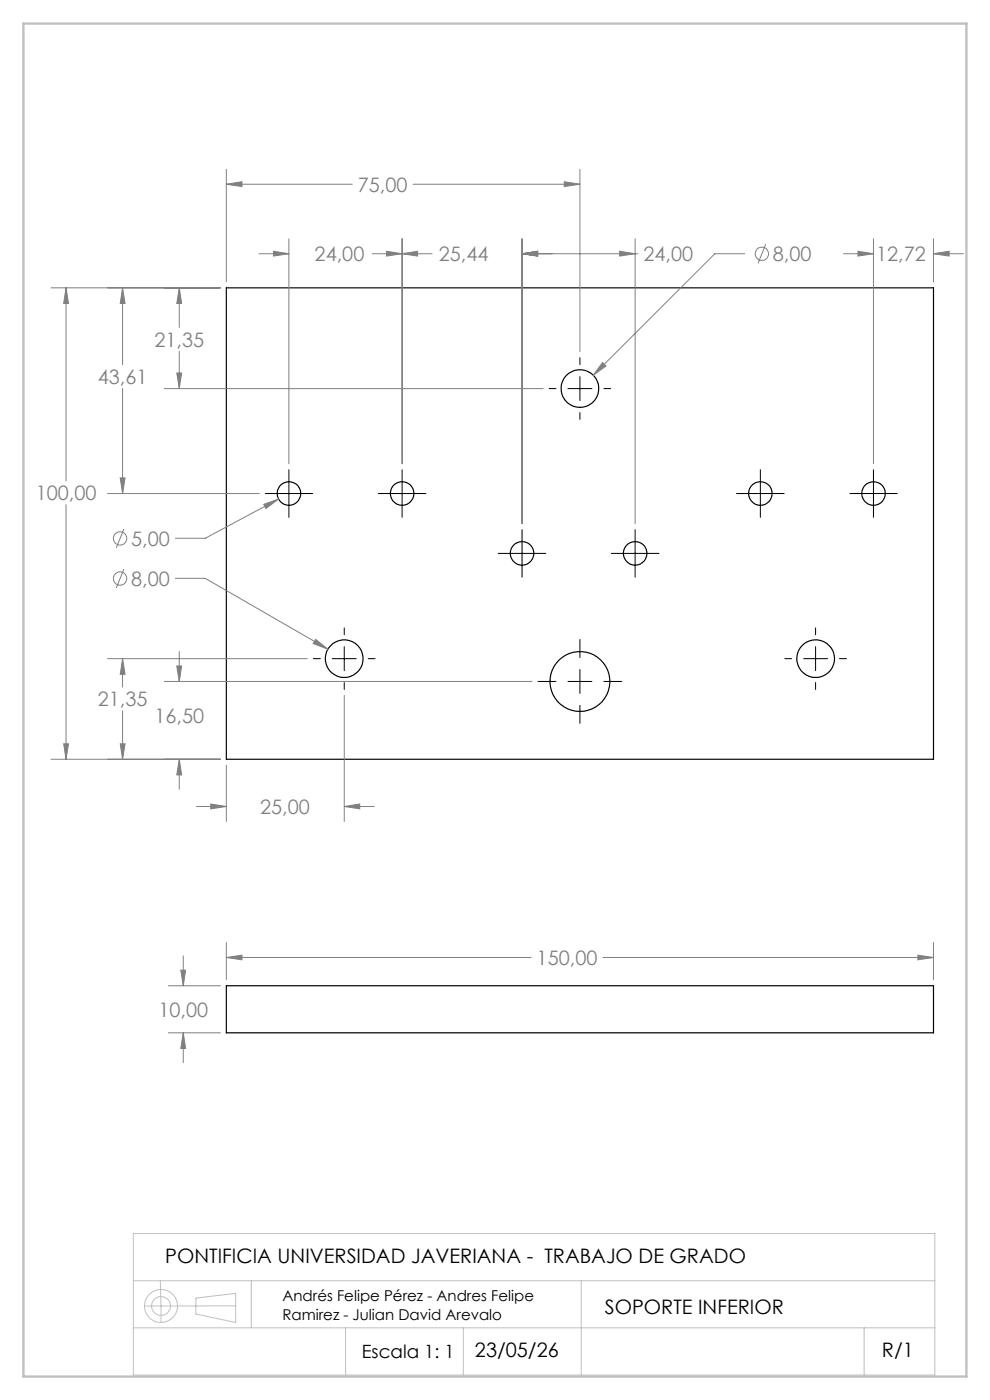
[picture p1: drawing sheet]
<svg xmlns="http://www.w3.org/2000/svg" width="210mm" height="297mm" viewBox="0 0 210 297" stroke-linecap="round" stroke-linejoin="round" font-family="sans-serif">
<g fill="none" stroke="#000" stroke-width=".25">
<path d="M48 61.1h150v100h-150zM48 209.1h150v10h-150z"/>
<circle cx="123" cy="82.4" r="4"/>
<circle cx="61.3" cy="104.7" r="2.51"/>
<circle cx="85.3" cy="104.7" r="2.52"/>
<circle cx="110.7" cy="117.4" r="2.51"/>
<circle cx="134.7" cy="117.4" r="2.51"/>
<circle cx="161.3" cy="104.7" r="2.51"/>
<circle cx="185.3" cy="104.7" r="2.51"/>
<circle cx="73" cy="139.7" r="4"/>
<circle cx="173" cy="139.7" r="4"/>
<circle cx="123" cy="144.6" r="6.4"/>
</g>
<g fill="none" stroke="#808080" stroke-width=".21">
<path d="M48 39.1l3.3-.5v1zM48 35.9v23.9M48 39.1h26.7M87.6 39.1h35.4M119.7 38.6l3.3 .5-3.3 .5zM123 35.9v38.7M54.9 53.8h6.4M58 53.3l3.3 .5-3.3 .5zM61.3 50.7v47.7M79 53.8h12.7M82 53.3l3.3 .5-3.3 .5zM85.3 53.8l3.3-.5v1z"/>
<path d="M85.3 50.7v47.7M110.7 53.8l3.4-.5v1zM110.7 53.8h24.6M110.7 50.7v60.4M131.4 53.3l3.3 .5-3.3 .5zM134.7 50.7v60.4M158 53.8h-6.4l-25.8 25.8M162.4 51.8l-1.6 4.1M178.9 53.8h6.4M182 53.3l3.3 .5-3.3 .5zM185.3 50.7v47.7M198 53.8l3.3-.5v1z"/>
<path d="M198 50.7v9.1M198 53.8h6.4M10.8 61.1h35.9M14 61.1l.5 3.3h-1zM14 61.1v40.9M26 61.1l.5 3.3h-1zM26 61.1v16.3M37.5 79.1h1l-.5 3.3zM38 61.1l.5 3.3h-1zM38 61.1v8.4M38 74.5v7.9M127.8 76.9l.8 .7-2.8 2z"/>
<path d="M26 82.4v22.3M34.9 82.4h80.3M14 107.1v54M22.8 104.7h32.2M25.5 101.4h1l-.5 3.3zM26.3 112.2l-1.6 4M56 107l3.1-1.1-2.7 2zM59.1 105.9l-15.6 8.3h-6.3M22.8 139.7h42.4M26 139.7l.5 3.3h-1zM26 139.7v6.1M26.3 120.7l-1.6 4"/>
<path d="M37.2 122.7h6.3l26.1 15M38 138.2v6.4M67 135.6l2.6 2.1-3.2-1.2zM13.5 157.8h1l-.5 3.3zM25.5 157.8h1l-.5 3.3zM26 150.8v10.3M34.9 144.6h78M37.5 141.3h1l-.5 3.3zM73 147.5v26.8M10.8 161.1h35.9M38 161.1l.5 3.3h-1zM38 161.1v6.3"/>
<path d="M41.7 171.1h6.3M44.7 170.6l3.3 .5-3.3 .5zM48 162.3v12M73 171.1l3.3-.5v1zM73 171.1h6.4M48 200v7.9M198 200v7.9M35.7 209.1h11M35.7 219.1h11M38.3 205.8h1.1l-.5 3.3zM38.9 219.1l.5 3.3h-1.1zM38.9 202.8v6.3"/>
<path d="M38.9 219.1v6.4M48 203.1l3.3-.5v1zM48 203.1h64.6M127.9 203.1h70.1M194.7 202.6l3.3 .5-3.3 .5z"/>
<circle cx="161.6" cy="53.8" r="1.41"/>
<circle cx="25.5" cy="114.2" r="1.41"/>
<circle cx="25.5" cy="122.7" r="1.41"/>
</g>
<g fill="none" stroke="#c0c0c0" stroke-width=".21">
<path d="M28.3 261.7h170v30h-170zM28.3 271.7h170M34 271.7l.1 8.9M41.6 275.4l8.4-1v6.2l-8.4-1.8zM50 277l-19.3 .1M53.3 271.7v10M123.3 271.7v20M28.3 281.7h170M73.3 281.7v10M98.3 281.7v10M183.3 281.7v10"/>
<circle cx="34.1" cy="277" r="2"/>
<circle cx="34.1" cy="277.1" r="3.5"/>
</g>
<g fill="none" stroke="#000" stroke-width=".21">
<path d="M123 75.9v1.5M123 79.9v5.1M61.3 99.7v10M85.3 99.7v10M116.5 82.4h1.4M120.5 82.4h5.1M123 87.5v1.5M128.1 82.4h1.4M161.3 99.7v10M185.3 99.7v10M56.3 104.7h10M80.3 104.7h10"/>
<path d="M105.7 117.4h10.1M110.7 112.4v10M129.7 117.4h10.1M134.7 112.4v10M156.2 104.7h10.1M180.3 104.7h10M66.5 139.7h1.4M70.5 139.7h5.1M73 133.2v1.5M73 137.2v5.1M78.1 139.7h1.5M123 135.7v3.8"/>
<path d="M166.5 139.7h1.4M170.5 139.7h5M173 133.2v1.5M173 137.2v5.1M178.1 139.7h1.5M73 144.8v1.5M114.1 144.6h3.8M120.5 144.6h5.1M123 142v5.1M123 149.6v3.9M128.1 144.6h3.8M173 144.8v1.5"/>
</g>
<path d="M5 5h200v287h-200z" fill="none" stroke="#c0c0c0" stroke-width=".5"/>
<path d="M48 203.1l3.3-.5v1zM194.7 202.6l3.3 .5-3.3 .5zM38.3 205.8h1.1l-.5 3.3zM38.9 219.1l.5 3.3h-1.1zM14 61.1l.5 3.3h-1zM13.5 157.8h1l-.5 3.3zM119.7 38.6l3.3 .5-3.3 .5zM48 39.1l3.3-.5v1zM25.5 101.4h1l-.5 3.3zM26 61.1l.5 3.3h-1zM58 53.3l3.3 .5-3.3 .5zM85.3 53.8l3.3-.5v1zM82 53.3l3.3 .5-3.3 .5zM110.7 53.8l3.4-.5v1zM110.7 53.8l3.4-.5v1zM131.4 53.3l3.3 .5-3.3 .5zM37.5 79.1h1l-.5 3.3zM38 61.1l.5 3.3h-1zM182 53.3l3.3 .5-3.3 .5zM198 53.8l3.3-.5v1zM26 139.7l.5 3.3h-1zM25.5 157.8h1l-.5 3.3zM37.5 141.3h1l-.5 3.3zM38 161.1l.5 3.3h-1zM67 135.6l-.6 .9 3.2 1.2zM56 107l.4 .9 2.7-2zM127.8 76.9l-2 2.7 2.8-2zM73 171.1l3.3-.5v1zM44.7 170.6l3.3 .5-3.3 .5z" fill="#808080"/>
<g font-size="4.2" fill="#808080">
<text x="75.9" y="40.7">75,00</text>
<text x="66.7" y="55.4">24,00</text>
<text x="93.1" y="55.4">25,44</text>
<text x="136.5" y="55.4">24,00</text>
<text x="164" y="55.4">8,00</text>
<text x="185.9" y="55.4">12,72</text>
<text x="32.8" y="73.5">21,35</text>
<text x="20.8" y="81.5">43,61</text>
<text x="7.6" y="106.1">100,00</text>
<text x="27.8" y="115.8">5,00</text>
<text x="27.8" y="124.3">8,00</text>
<text x="20.8" y="149.9">21,35</text>
<text x="32.8" y="153.5">16,50</text>
<text x="55.2" y="172.7">25,00</text>
<text x="113.8" y="204.7">150,00</text>
<text x="33.6" y="215.7">10,00</text>
</g>
<g font-size="4.2">
<text x="35.1" y="268">PONTIFICIA UNIVERSIDAD JAVERIANA - TRABAJO DE GRADO</text>
<text x="128.3" y="278.8">SOPORTE INFERIOR</text>
<text x="100.8" y="287.9">23/05/26</text>
<text x="187.1" y="287.9">R/1</text>
</g>
<text font-size="3.9" x="76.8" y="288.1">Escala 1: 1</text>
<g font-size="3.2">
<text x="59.9" y="275.9">Andrés Felipe Pérez - Andres Felipe</text>
<text x="59.9" y="280.1">Ramirez - Julian David Arevalo</text>
</g>
</svg>
